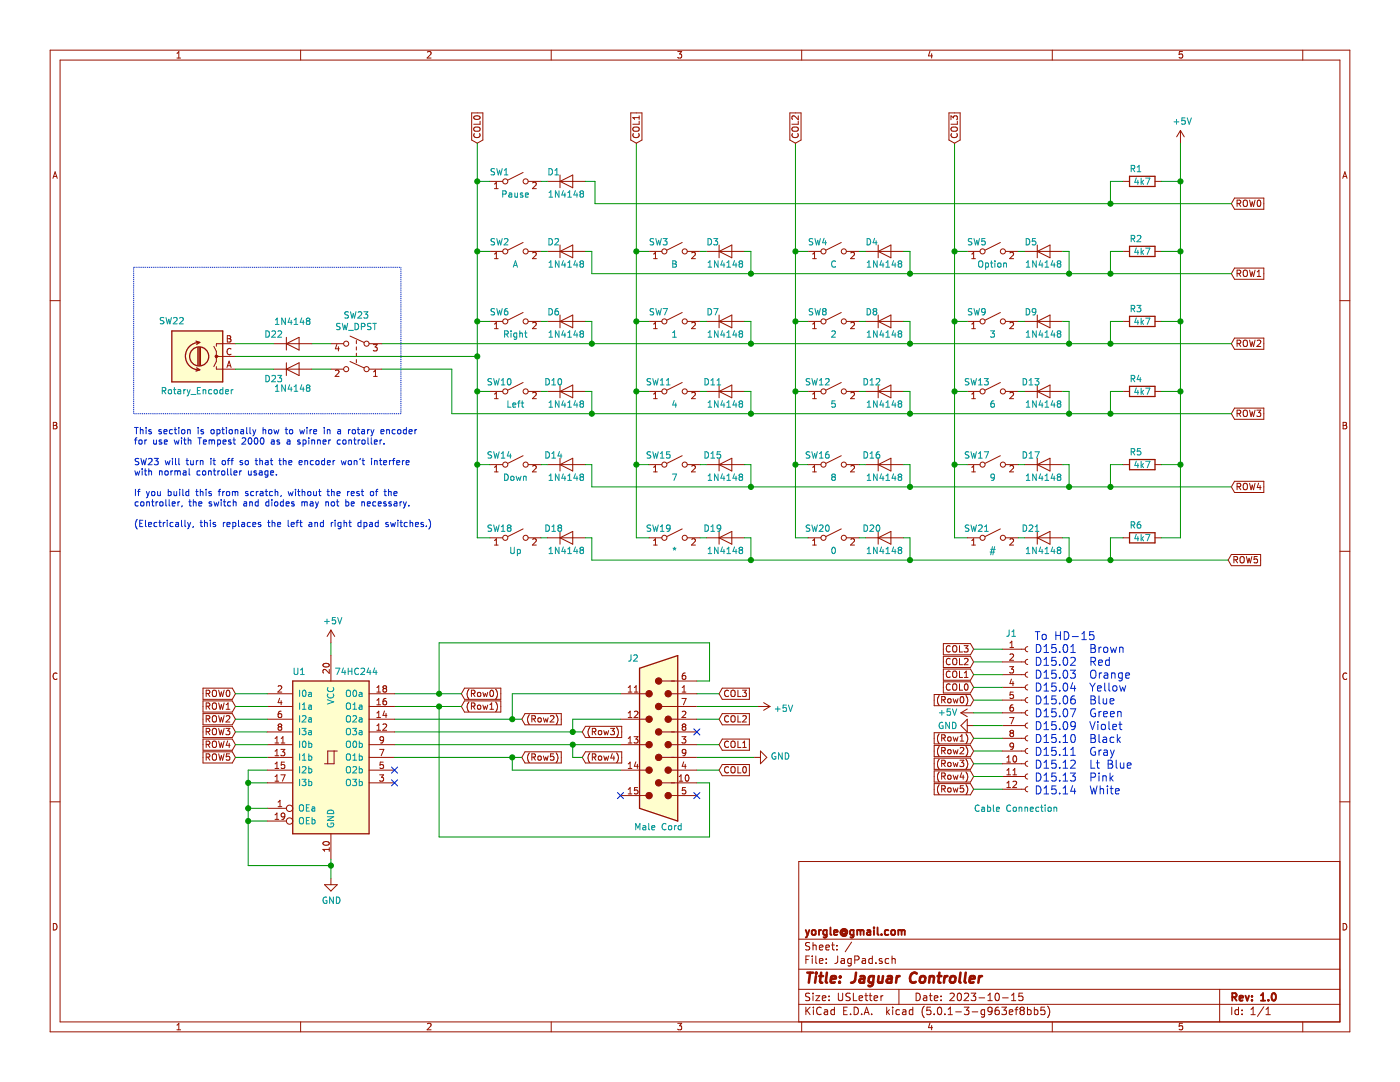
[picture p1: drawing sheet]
EESchema Schematic File Version 4
EELAYER 26 0
EELAYER END
$Descr USLetter 11000 8500
encoding utf-8
Sheet 1 1
Title "Jaguar Controller"
Date "2023-10-15"
Rev "1.0"
Comp "yorgle@gmail.com"
Comment1 ""
Comment2 ""
Comment3 ""
Comment4 ""
$EndDescr
$Comp
L SlideCaptureController-cache:Switch_SW_SPST SW1
U 1 1
P 4050 1425
F 0 "SW1" H 3925 1500 50  0000 C CNN
F 1 "Pause" H 4050 1325 50  0000 C CNN
F 2 "" H 4050 1425 50  0001 C CNN
F 3 "" H 4050 1425 50  0001 C CNN
	1    4050 1425
	1    0    0    -1  
$EndComp
$Comp
L SlideCaptureController-cache:Switch_SW_SPST SW2
U 1 1
P 4050 1975
F 0 "SW2" H 3925 2050 50  0000 C CNN
F 1 "A" H 4050 1875 50  0000 C CNN
F 2 "" H 4050 1975 50  0001 C CNN
F 3 "" H 4050 1975 50  0001 C CNN
	1    4050 1975
	1    0    0    -1  
$EndComp
$Comp
L SlideCaptureController-cache:Switch_SW_SPST SW6
U 1 1
P 4050 2525
F 0 "SW6" H 3925 2600 50  0000 C CNN
F 1 "Right" H 4050 2425 50  0000 C CNN
F 2 "" H 4050 2525 50  0001 C CNN
F 3 "" H 4050 2525 50  0001 C CNN
	1    4050 2525
	1    0    0    -1  
$EndComp
$Comp
L SlideCaptureController-cache:Switch_SW_SPST SW10
U 1 1
P 4050 3075
F 0 "SW10" H 3925 3150 50  0000 C CNN
F 1 "Left" H 4050 2975 50  0000 C CNN
F 2 "" H 4050 3075 50  0001 C CNN
F 3 "" H 4050 3075 50  0001 C CNN
	1    4050 3075
	1    0    0    -1  
$EndComp
$Comp
L SlideCaptureController-cache:Switch_SW_SPST SW14
U 1 1
P 4050 3650
F 0 "SW14" H 3925 3725 50  0000 C CNN
F 1 "Down" H 4050 3550 50  0000 C CNN
F 2 "" H 4050 3650 50  0001 C CNN
F 3 "" H 4050 3650 50  0001 C CNN
	1    4050 3650
	1    0    0    -1  
$EndComp
$Comp
L SlideCaptureController-cache:Switch_SW_SPST SW18
U 1 1
P 4050 4225
F 0 "SW18" H 3925 4300 50  0000 C CNN
F 1 "Up" H 4050 4125 50  0000 C CNN
F 2 "" H 4050 4225 50  0001 C CNN
F 3 "" H 4050 4225 50  0001 C CNN
	1    4050 4225
	1    0    0    -1  
$EndComp
$Comp
L Diode:1N4148 D1
U 1 1
P 4450 1425
F 0 "D1" H 4350 1500 50  0000 C CNN
F 1 "1N4148" H 4450 1325 50  0000 C CNN
F 2 "Diode_THT:D_DO-35_SOD27_P7.62mm_Horizontal" H 4450 1250 50  0001 C CNN
F 3 "http://www.nxp.com/documents/data_sheet/1N4148_1N4448.pdf" H 4450 1425 50  0001 C CNN
	1    4450 1425
	1    0    0    -1  
$EndComp
$Comp
L Diode:1N4148 D2
U 1 1
P 4450 1975
F 0 "D2" H 4350 2050 50  0000 C CNN
F 1 "1N4148" H 4450 1875 50  0000 C CNN
F 2 "Diode_THT:D_DO-35_SOD27_P7.62mm_Horizontal" H 4450 1800 50  0001 C CNN
F 3 "http://www.nxp.com/documents/data_sheet/1N4148_1N4448.pdf" H 4450 1975 50  0001 C CNN
	1    4450 1975
	1    0    0    -1  
$EndComp
$Comp
L Diode:1N4148 D6
U 1 1
P 4450 2525
F 0 "D6" H 4350 2600 50  0000 C CNN
F 1 "1N4148" H 4450 2425 50  0000 C CNN
F 2 "Diode_THT:D_DO-35_SOD27_P7.62mm_Horizontal" H 4450 2350 50  0001 C CNN
F 3 "http://www.nxp.com/documents/data_sheet/1N4148_1N4448.pdf" H 4450 2525 50  0001 C CNN
	1    4450 2525
	1    0    0    -1  
$EndComp
$Comp
L Diode:1N4148 D10
U 1 1
P 4450 3075
F 0 "D10" H 4350 3150 50  0000 C CNN
F 1 "1N4148" H 4450 2975 50  0000 C CNN
F 2 "Diode_THT:D_DO-35_SOD27_P7.62mm_Horizontal" H 4450 2900 50  0001 C CNN
F 3 "http://www.nxp.com/documents/data_sheet/1N4148_1N4448.pdf" H 4450 3075 50  0001 C CNN
	1    4450 3075
	1    0    0    -1  
$EndComp
$Comp
L Diode:1N4148 D14
U 1 1
P 4450 3650
F 0 "D14" H 4350 3725 50  0000 C CNN
F 1 "1N4148" H 4450 3550 50  0000 C CNN
F 2 "Diode_THT:D_DO-35_SOD27_P7.62mm_Horizontal" H 4450 3475 50  0001 C CNN
F 3 "http://www.nxp.com/documents/data_sheet/1N4148_1N4448.pdf" H 4450 3650 50  0001 C CNN
	1    4450 3650
	1    0    0    -1  
$EndComp
$Comp
L Diode:1N4148 D18
U 1 1
P 4450 4225
F 0 "D18" H 4350 4300 50  0000 C CNN
F 1 "1N4148" H 4450 4125 50  0000 C CNN
F 2 "Diode_THT:D_DO-35_SOD27_P7.62mm_Horizontal" H 4450 4050 50  0001 C CNN
F 3 "http://www.nxp.com/documents/data_sheet/1N4148_1N4448.pdf" H 4450 4225 50  0001 C CNN
	1    4450 4225
	1    0    0    -1  
$EndComp
Wire Wire Line
	4250 4225 4300 4225
Wire Wire Line
	4250 3650 4300 3650
Wire Wire Line
	4250 3075 4300 3075
Wire Wire Line
	4250 2525 4300 2525
Wire Wire Line
	4250 1975 4300 1975
Wire Wire Line
	4250 1425 4300 1425
Wire Wire Line
	3850 4225 3750 4225
Wire Wire Line
	3750 4225 3750 3650
Wire Wire Line
	3750 3650 3850 3650
Wire Wire Line
	3750 3650 3750 3075
Wire Wire Line
	3750 3075 3850 3075
Wire Wire Line
	3750 2525 3850 2525
Wire Wire Line
	3750 1975 3850 1975
Wire Wire Line
	3750 1975 3750 1425
Wire Wire Line
	3750 1425 3850 1425
Wire Wire Line
	4600 1975 4650 1975
Wire Wire Line
	4650 1975 4650 2150
Wire Wire Line
	4650 2150 5900 2150
Wire Wire Line
	4600 2525 4650 2525
Wire Wire Line
	4650 2525 4650 2700
Wire Wire Line
	4650 2700 5900 2700
Wire Wire Line
	4600 3075 4650 3075
Wire Wire Line
	4650 3075 4650 3250
Wire Wire Line
	4650 3250 5900 3250
Wire Wire Line
	4600 3650 4650 3650
Wire Wire Line
	4650 3650 4650 3825
Wire Wire Line
	4650 3825 5900 3825
Wire Wire Line
	4600 4225 4650 4225
Wire Wire Line
	4650 4225 4650 4400
Wire Wire Line
	4650 4400 5900 4400
$Comp
L SlideCaptureController-cache:Switch_SW_SPST SW3
U 1 1
P 5300 1975
F 0 "SW3" H 5175 2050 50  0000 C CNN
F 1 "B" H 5300 1875 50  0000 C CNN
F 2 "" H 5300 1975 50  0001 C CNN
F 3 "" H 5300 1975 50  0001 C CNN
	1    5300 1975
	1    0    0    -1  
$EndComp
$Comp
L SlideCaptureController-cache:Switch_SW_SPST SW7
U 1 1
P 5300 2525
F 0 "SW7" H 5175 2600 50  0000 C CNN
F 1 "1" H 5300 2425 50  0000 C CNN
F 2 "" H 5300 2525 50  0001 C CNN
F 3 "" H 5300 2525 50  0001 C CNN
	1    5300 2525
	1    0    0    -1  
$EndComp
$Comp
L SlideCaptureController-cache:Switch_SW_SPST SW11
U 1 1
P 5300 3075
F 0 "SW11" H 5175 3150 50  0000 C CNN
F 1 "4" H 5300 2975 50  0000 C CNN
F 2 "" H 5300 3075 50  0001 C CNN
F 3 "" H 5300 3075 50  0001 C CNN
	1    5300 3075
	1    0    0    -1  
$EndComp
$Comp
L SlideCaptureController-cache:Switch_SW_SPST SW15
U 1 1
P 5300 3650
F 0 "SW15" H 5175 3725 50  0000 C CNN
F 1 "7" H 5300 3550 50  0000 C CNN
F 2 "" H 5300 3650 50  0001 C CNN
F 3 "" H 5300 3650 50  0001 C CNN
	1    5300 3650
	1    0    0    -1  
$EndComp
$Comp
L SlideCaptureController-cache:Switch_SW_SPST SW19
U 1 1
P 5300 4225
F 0 "SW19" H 5175 4300 50  0000 C CNN
F 1 "*" H 5300 4125 50  0000 C CNN
F 2 "" H 5300 4225 50  0001 C CNN
F 3 "" H 5300 4225 50  0001 C CNN
	1    5300 4225
	1    0    0    -1  
$EndComp
$Comp
L Diode:1N4148 D3
U 1 1
P 5700 1975
F 0 "D3" H 5600 2050 50  0000 C CNN
F 1 "1N4148" H 5700 1875 50  0000 C CNN
F 2 "Diode_THT:D_DO-35_SOD27_P7.62mm_Horizontal" H 5700 1800 50  0001 C CNN
F 3 "http://www.nxp.com/documents/data_sheet/1N4148_1N4448.pdf" H 5700 1975 50  0001 C CNN
	1    5700 1975
	1    0    0    -1  
$EndComp
$Comp
L Diode:1N4148 D7
U 1 1
P 5700 2525
F 0 "D7" H 5600 2600 50  0000 C CNN
F 1 "1N4148" H 5700 2425 50  0000 C CNN
F 2 "Diode_THT:D_DO-35_SOD27_P7.62mm_Horizontal" H 5700 2350 50  0001 C CNN
F 3 "http://www.nxp.com/documents/data_sheet/1N4148_1N4448.pdf" H 5700 2525 50  0001 C CNN
	1    5700 2525
	1    0    0    -1  
$EndComp
$Comp
L Diode:1N4148 D11
U 1 1
P 5700 3075
F 0 "D11" H 5600 3150 50  0000 C CNN
F 1 "1N4148" H 5700 2975 50  0000 C CNN
F 2 "Diode_THT:D_DO-35_SOD27_P7.62mm_Horizontal" H 5700 2900 50  0001 C CNN
F 3 "http://www.nxp.com/documents/data_sheet/1N4148_1N4448.pdf" H 5700 3075 50  0001 C CNN
	1    5700 3075
	1    0    0    -1  
$EndComp
$Comp
L Diode:1N4148 D15
U 1 1
P 5700 3650
F 0 "D15" H 5600 3725 50  0000 C CNN
F 1 "1N4148" H 5700 3550 50  0000 C CNN
F 2 "Diode_THT:D_DO-35_SOD27_P7.62mm_Horizontal" H 5700 3475 50  0001 C CNN
F 3 "http://www.nxp.com/documents/data_sheet/1N4148_1N4448.pdf" H 5700 3650 50  0001 C CNN
	1    5700 3650
	1    0    0    -1  
$EndComp
$Comp
L Diode:1N4148 D19
U 1 1
P 5700 4225
F 0 "D19" H 5600 4300 50  0000 C CNN
F 1 "1N4148" H 5700 4125 50  0000 C CNN
F 2 "Diode_THT:D_DO-35_SOD27_P7.62mm_Horizontal" H 5700 4050 50  0001 C CNN
F 3 "http://www.nxp.com/documents/data_sheet/1N4148_1N4448.pdf" H 5700 4225 50  0001 C CNN
	1    5700 4225
	1    0    0    -1  
$EndComp
Wire Wire Line
	5500 4225 5550 4225
Wire Wire Line
	5500 3650 5550 3650
Wire Wire Line
	5500 3075 5550 3075
Wire Wire Line
	5500 2525 5550 2525
Wire Wire Line
	5500 1975 5550 1975
$Comp
L SlideCaptureController-cache:Switch_SW_SPST SW4
U 1 1
P 6550 1975
F 0 "SW4" H 6425 2050 50  0000 C CNN
F 1 "C" H 6550 1875 50  0000 C CNN
F 2 "" H 6550 1975 50  0001 C CNN
F 3 "" H 6550 1975 50  0001 C CNN
	1    6550 1975
	1    0    0    -1  
$EndComp
$Comp
L SlideCaptureController-cache:Switch_SW_SPST SW8
U 1 1
P 6550 2525
F 0 "SW8" H 6425 2600 50  0000 C CNN
F 1 "2" H 6550 2425 50  0000 C CNN
F 2 "" H 6550 2525 50  0001 C CNN
F 3 "" H 6550 2525 50  0001 C CNN
	1    6550 2525
	1    0    0    -1  
$EndComp
$Comp
L SlideCaptureController-cache:Switch_SW_SPST SW12
U 1 1
P 6550 3075
F 0 "SW12" H 6425 3150 50  0000 C CNN
F 1 "5" H 6550 2975 50  0000 C CNN
F 2 "" H 6550 3075 50  0001 C CNN
F 3 "" H 6550 3075 50  0001 C CNN
	1    6550 3075
	1    0    0    -1  
$EndComp
$Comp
L SlideCaptureController-cache:Switch_SW_SPST SW16
U 1 1
P 6550 3650
F 0 "SW16" H 6425 3725 50  0000 C CNN
F 1 "8" H 6550 3550 50  0000 C CNN
F 2 "" H 6550 3650 50  0001 C CNN
F 3 "" H 6550 3650 50  0001 C CNN
	1    6550 3650
	1    0    0    -1  
$EndComp
$Comp
L SlideCaptureController-cache:Switch_SW_SPST SW20
U 1 1
P 6550 4225
F 0 "SW20" H 6425 4300 50  0000 C CNN
F 1 "0" H 6550 4125 50  0000 C CNN
F 2 "" H 6550 4225 50  0001 C CNN
F 3 "" H 6550 4225 50  0001 C CNN
	1    6550 4225
	1    0    0    -1  
$EndComp
$Comp
L Diode:1N4148 D4
U 1 1
P 6950 1975
F 0 "D4" H 6850 2050 50  0000 C CNN
F 1 "1N4148" H 6950 1875 50  0000 C CNN
F 2 "Diode_THT:D_DO-35_SOD27_P7.62mm_Horizontal" H 6950 1800 50  0001 C CNN
F 3 "http://www.nxp.com/documents/data_sheet/1N4148_1N4448.pdf" H 6950 1975 50  0001 C CNN
	1    6950 1975
	1    0    0    -1  
$EndComp
$Comp
L Diode:1N4148 D8
U 1 1
P 6950 2525
F 0 "D8" H 6850 2600 50  0000 C CNN
F 1 "1N4148" H 6950 2425 50  0000 C CNN
F 2 "Diode_THT:D_DO-35_SOD27_P7.62mm_Horizontal" H 6950 2350 50  0001 C CNN
F 3 "http://www.nxp.com/documents/data_sheet/1N4148_1N4448.pdf" H 6950 2525 50  0001 C CNN
	1    6950 2525
	1    0    0    -1  
$EndComp
$Comp
L Diode:1N4148 D12
U 1 1
P 6950 3075
F 0 "D12" H 6850 3150 50  0000 C CNN
F 1 "1N4148" H 6950 2975 50  0000 C CNN
F 2 "Diode_THT:D_DO-35_SOD27_P7.62mm_Horizontal" H 6950 2900 50  0001 C CNN
F 3 "http://www.nxp.com/documents/data_sheet/1N4148_1N4448.pdf" H 6950 3075 50  0001 C CNN
	1    6950 3075
	1    0    0    -1  
$EndComp
$Comp
L Diode:1N4148 D16
U 1 1
P 6950 3650
F 0 "D16" H 6850 3725 50  0000 C CNN
F 1 "1N4148" H 6950 3550 50  0000 C CNN
F 2 "Diode_THT:D_DO-35_SOD27_P7.62mm_Horizontal" H 6950 3475 50  0001 C CNN
F 3 "http://www.nxp.com/documents/data_sheet/1N4148_1N4448.pdf" H 6950 3650 50  0001 C CNN
	1    6950 3650
	1    0    0    -1  
$EndComp
$Comp
L Diode:1N4148 D20
U 1 1
P 6950 4225
F 0 "D20" H 6850 4300 50  0000 C CNN
F 1 "1N4148" H 6950 4125 50  0000 C CNN
F 2 "Diode_THT:D_DO-35_SOD27_P7.62mm_Horizontal" H 6950 4050 50  0001 C CNN
F 3 "http://www.nxp.com/documents/data_sheet/1N4148_1N4448.pdf" H 6950 4225 50  0001 C CNN
	1    6950 4225
	1    0    0    -1  
$EndComp
Wire Wire Line
	6750 4225 6800 4225
Wire Wire Line
	6750 3650 6800 3650
Wire Wire Line
	6750 3075 6800 3075
Wire Wire Line
	6750 2525 6800 2525
Wire Wire Line
	6750 1975 6800 1975
$Comp
L SlideCaptureController-cache:Switch_SW_SPST SW5
U 1 1
P 7800 1975
F 0 "SW5" H 7675 2050 50  0000 C CNN
F 1 "Option" H 7800 1875 50  0000 C CNN
F 2 "" H 7800 1975 50  0001 C CNN
F 3 "" H 7800 1975 50  0001 C CNN
	1    7800 1975
	1    0    0    -1  
$EndComp
$Comp
L SlideCaptureController-cache:Switch_SW_SPST SW9
U 1 1
P 7800 2525
F 0 "SW9" H 7675 2600 50  0000 C CNN
F 1 "3" H 7800 2425 50  0000 C CNN
F 2 "" H 7800 2525 50  0001 C CNN
F 3 "" H 7800 2525 50  0001 C CNN
	1    7800 2525
	1    0    0    -1  
$EndComp
$Comp
L SlideCaptureController-cache:Switch_SW_SPST SW13
U 1 1
P 7800 3075
F 0 "SW13" H 7675 3150 50  0000 C CNN
F 1 "6" H 7800 2975 50  0000 C CNN
F 2 "" H 7800 3075 50  0001 C CNN
F 3 "" H 7800 3075 50  0001 C CNN
	1    7800 3075
	1    0    0    -1  
$EndComp
$Comp
L SlideCaptureController-cache:Switch_SW_SPST SW17
U 1 1
P 7800 3650
F 0 "SW17" H 7675 3725 50  0000 C CNN
F 1 "9" H 7800 3550 50  0000 C CNN
F 2 "" H 7800 3650 50  0001 C CNN
F 3 "" H 7800 3650 50  0001 C CNN
	1    7800 3650
	1    0    0    -1  
$EndComp
$Comp
L SlideCaptureController-cache:Switch_SW_SPST SW21
U 1 1
P 7800 4225
F 0 "SW21" H 7675 4300 50  0000 C CNN
F 1 "#" H 7800 4125 50  0000 C CNN
F 2 "" H 7800 4225 50  0001 C CNN
F 3 "" H 7800 4225 50  0001 C CNN
	1    7800 4225
	1    0    0    -1  
$EndComp
$Comp
L Diode:1N4148 D5
U 1 1
P 8200 1975
F 0 "D5" H 8100 2050 50  0000 C CNN
F 1 "1N4148" H 8200 1875 50  0000 C CNN
F 2 "Diode_THT:D_DO-35_SOD27_P7.62mm_Horizontal" H 8200 1800 50  0001 C CNN
F 3 "http://www.nxp.com/documents/data_sheet/1N4148_1N4448.pdf" H 8200 1975 50  0001 C CNN
	1    8200 1975
	1    0    0    -1  
$EndComp
$Comp
L Diode:1N4148 D9
U 1 1
P 8200 2525
F 0 "D9" H 8100 2600 50  0000 C CNN
F 1 "1N4148" H 8200 2425 50  0000 C CNN
F 2 "Diode_THT:D_DO-35_SOD27_P7.62mm_Horizontal" H 8200 2350 50  0001 C CNN
F 3 "http://www.nxp.com/documents/data_sheet/1N4148_1N4448.pdf" H 8200 2525 50  0001 C CNN
	1    8200 2525
	1    0    0    -1  
$EndComp
$Comp
L Diode:1N4148 D13
U 1 1
P 8200 3075
F 0 "D13" H 8100 3150 50  0000 C CNN
F 1 "1N4148" H 8200 2975 50  0000 C CNN
F 2 "Diode_THT:D_DO-35_SOD27_P7.62mm_Horizontal" H 8200 2900 50  0001 C CNN
F 3 "http://www.nxp.com/documents/data_sheet/1N4148_1N4448.pdf" H 8200 3075 50  0001 C CNN
	1    8200 3075
	1    0    0    -1  
$EndComp
$Comp
L Diode:1N4148 D17
U 1 1
P 8200 3650
F 0 "D17" H 8100 3725 50  0000 C CNN
F 1 "1N4148" H 8200 3550 50  0000 C CNN
F 2 "Diode_THT:D_DO-35_SOD27_P7.62mm_Horizontal" H 8200 3475 50  0001 C CNN
F 3 "http://www.nxp.com/documents/data_sheet/1N4148_1N4448.pdf" H 8200 3650 50  0001 C CNN
	1    8200 3650
	1    0    0    -1  
$EndComp
$Comp
L Diode:1N4148 D21
U 1 1
P 8200 4225
F 0 "D21" H 8100 4300 50  0000 C CNN
F 1 "1N4148" H 8200 4125 50  0000 C CNN
F 2 "Diode_THT:D_DO-35_SOD27_P7.62mm_Horizontal" H 8200 4050 50  0001 C CNN
F 3 "http://www.nxp.com/documents/data_sheet/1N4148_1N4448.pdf" H 8200 4225 50  0001 C CNN
	1    8200 4225
	1    0    0    -1  
$EndComp
Wire Wire Line
	8000 4225 8050 4225
Wire Wire Line
	8000 3650 8050 3650
Wire Wire Line
	8000 3075 8050 3075
Wire Wire Line
	8000 2525 8050 2525
Wire Wire Line
	8000 1975 8050 1975
Wire Wire Line
	5100 4225 5000 4225
Wire Wire Line
	5000 4225 5000 3650
Wire Wire Line
	5100 3650 5000 3650
Wire Wire Line
	5000 3650 5000 3075
Wire Wire Line
	5100 3075 5000 3075
Wire Wire Line
	5000 3075 5000 2525
Wire Wire Line
	5100 2525 5000 2525
Wire Wire Line
	5000 2525 5000 1975
Wire Wire Line
	5100 1975 5000 1975
Wire Wire Line
	5000 1975 5000 1125
Wire Wire Line
	5850 4225 5900 4225
Wire Wire Line
	5900 4225 5900 4400
Wire Wire Line
	5900 4400 7150 4400
Wire Wire Line
	5850 3650 5900 3650
Wire Wire Line
	5900 3650 5900 3825
Wire Wire Line
	5900 3825 7150 3825
Wire Wire Line
	5850 3075 5900 3075
Wire Wire Line
	5900 3075 5900 3250
Wire Wire Line
	5900 3250 7150 3250
Wire Wire Line
	5850 2525 5900 2525
Wire Wire Line
	5900 2525 5900 2700
Wire Wire Line
	5900 2700 7150 2700
Wire Wire Line
	5850 1975 5900 1975
Wire Wire Line
	5900 1975 5900 2150
Wire Wire Line
	5900 2150 7150 2150
Wire Wire Line
	6350 1975 6250 1975
Wire Wire Line
	6250 1975 6250 1125
Wire Wire Line
	6250 1975 6250 2525
Wire Wire Line
	6250 2525 6350 2525
Wire Wire Line
	6250 2525 6250 3075
Wire Wire Line
	6250 3075 6350 3075
Wire Wire Line
	6250 3075 6250 3650
Wire Wire Line
	6250 3650 6350 3650
Wire Wire Line
	6250 3650 6250 4225
Wire Wire Line
	6250 4225 6350 4225
Wire Wire Line
	7100 3650 7150 3650
Wire Wire Line
	7150 3650 7150 3825
Wire Wire Line
	7150 3825 8400 3825
Wire Wire Line
	7100 3075 7150 3075
Wire Wire Line
	7150 3075 7150 3250
Wire Wire Line
	7150 3250 8400 3250
Wire Wire Line
	7100 2525 7150 2525
Wire Wire Line
	7150 2525 7150 2700
Wire Wire Line
	7150 2700 8400 2700
Wire Wire Line
	7100 1975 7150 1975
Wire Wire Line
	7150 1975 7150 2150
Wire Wire Line
	7150 2150 8400 2150
Wire Wire Line
	7100 4225 7150 4225
Wire Wire Line
	7150 4225 7150 4400
Wire Wire Line
	7150 4400 8400 4400
Wire Wire Line
	7600 4225 7500 4225
Wire Wire Line
	7500 4225 7500 3650
Wire Wire Line
	7500 3650 7600 3650
Wire Wire Line
	7500 3650 7500 3075
Wire Wire Line
	7500 3075 7600 3075
Wire Wire Line
	7500 3075 7500 2525
Wire Wire Line
	7500 2525 7600 2525
Wire Wire Line
	7500 2525 7500 1975
Wire Wire Line
	7500 1975 7600 1975
Wire Wire Line
	8350 1975 8400 1975
Wire Wire Line
	8400 1975 8400 2150
Wire Wire Line
	8400 2150 8725 2150
Wire Wire Line
	8350 2525 8400 2525
Wire Wire Line
	8400 2525 8400 2700
Wire Wire Line
	8400 2700 8725 2700
Wire Wire Line
	8350 3075 8400 3075
Wire Wire Line
	8400 3075 8400 3250
Wire Wire Line
	8400 3250 8725 3250
Wire Wire Line
	8350 3650 8400 3650
Wire Wire Line
	8400 3650 8400 3825
Wire Wire Line
	8400 3825 8725 3825
Wire Wire Line
	8350 4225 8400 4225
Wire Wire Line
	8400 4225 8400 4400
Wire Wire Line
	8400 4400 8725 4400
Text GLabel 9675 1600 2    50   Input ~ 0
ROW0
Text GLabel 9675 2150 2    50   Input ~ 0
ROW1
Text GLabel 9675 2700 2    50   Input ~ 0
ROW2
Text GLabel 9675 3250 2    50   Input ~ 0
ROW3
Text GLabel 9675 3825 2    50   Input ~ 0
ROW4
Text GLabel 9650 4400 2    50   Input ~ 0
ROW5
Text GLabel 3750 1125 1    50   Input ~ 0
COL0
Wire Wire Line
	3750 1125 3750 1425
Wire Wire Line
	4675 1600 8725 1600
Wire Wire Line
	7500 1975 7500 1125
Text GLabel 5000 1125 1    50   Input ~ 0
COL1
Text GLabel 6250 1125 1    50   Input ~ 0
COL2
Text GLabel 7500 1125 1    50   Input ~ 0
COL3
$Comp
L Device:R R1
U 1 1
P 8975 1425
F 0 "R1" V 8875 1375 50  0000 C CNN
F 1 "4k7" V 8975 1425 50  0000 C CNN
F 2 "" V 8905 1425 50  0001 C CNN
F 3 "~" H 8975 1425 50  0001 C CNN
	1    8975 1425
	0    1    1    0   
$EndComp
Wire Wire Line
	8825 1425 8725 1425
Wire Wire Line
	8725 1425 8725 1600
Wire Wire Line
	8725 1600 9675 1600
$Comp
L power:+5V #PWR01
U 1 1
P 9275 1125
F 0 "#PWR01" H 9275 975 50  0001 C CNN
F 1 "+5V" H 9290 1298 50  0000 C CNN
F 2 "" H 9275 1125 50  0001 C CNN
F 3 "" H 9275 1125 50  0001 C CNN
	1    9275 1125
	1    0    0    -1  
$EndComp
Wire Wire Line
	9125 1425 9275 1425
$Comp
L Device:R R2
U 1 1
P 8975 1975
F 0 "R2" V 8875 1925 50  0000 C CNN
F 1 "4k7" V 8975 1975 50  0000 C CNN
F 2 "" V 8905 1975 50  0001 C CNN
F 3 "~" H 8975 1975 50  0001 C CNN
	1    8975 1975
	0    1    1    0   
$EndComp
Wire Wire Line
	8825 1975 8725 1975
Wire Wire Line
	8725 1975 8725 2150
Wire Wire Line
	8725 2150 9675 2150
Wire Wire Line
	9275 1975 9125 1975
$Comp
L Device:R R3
U 1 1
P 8975 2525
F 0 "R3" V 8875 2475 50  0000 C CNN
F 1 "4k7" V 8975 2525 50  0000 C CNN
F 2 "" V 8905 2525 50  0001 C CNN
F 3 "~" H 8975 2525 50  0001 C CNN
	1    8975 2525
	0    1    1    0   
$EndComp
Wire Wire Line
	9275 1975 9275 2525
Wire Wire Line
	9275 2525 9125 2525
Wire Wire Line
	8825 2525 8725 2525
Wire Wire Line
	8725 2525 8725 2700
Wire Wire Line
	8725 2700 9675 2700
$Comp
L Device:R R4
U 1 1
P 8975 3075
F 0 "R4" V 8875 3025 50  0000 C CNN
F 1 "4k7" V 8975 3075 50  0000 C CNN
F 2 "" V 8905 3075 50  0001 C CNN
F 3 "~" H 8975 3075 50  0001 C CNN
	1    8975 3075
	0    1    1    0   
$EndComp
$Comp
L Device:R R5
U 1 1
P 8975 3650
F 0 "R5" V 8875 3600 50  0000 C CNN
F 1 "4k7" V 8975 3650 50  0000 C CNN
F 2 "" V 8905 3650 50  0001 C CNN
F 3 "~" H 8975 3650 50  0001 C CNN
	1    8975 3650
	0    1    1    0   
$EndComp
$Comp
L Device:R R6
U 1 1
P 8975 4225
F 0 "R6" V 8875 4175 50  0000 C CNN
F 1 "4k7" V 8975 4225 50  0000 C CNN
F 2 "" V 8905 4225 50  0001 C CNN
F 3 "~" H 8975 4225 50  0001 C CNN
	1    8975 4225
	0    1    1    0   
$EndComp
Wire Wire Line
	8825 3075 8725 3075
Wire Wire Line
	8725 3075 8725 3250
Wire Wire Line
	8725 3250 9675 3250
Wire Wire Line
	8825 3650 8725 3650
Wire Wire Line
	8725 3650 8725 3825
Wire Wire Line
	8725 3825 9675 3825
Wire Wire Line
	8825 4225 8725 4225
Wire Wire Line
	8725 4225 8725 4400
Wire Wire Line
	9275 2525 9275 3075
Wire Wire Line
	9275 3075 9125 3075
Wire Wire Line
	9275 3075 9275 3650
Wire Wire Line
	9275 3650 9125 3650
Wire Wire Line
	9125 4225 9275 4225
Wire Wire Line
	9275 4225 9275 3650
Wire Wire Line
	9275 1425 9275 1975
Wire Wire Line
	9275 1125 9275 1425
$Comp
L Connector:DB15_Male_HighDensity J2
U 1 1
P 5175 5750
F 0 "J2" H 5375 5175 50  0000 C CNN
F 1 "Male Cord" H 5175 6500 50  0000 C CNN
F 2 "" H 4225 6150 50  0001 C CNN
F 3 " ~" H 4225 6150 50  0001 C CNN
	1    5175 5750
	-1   0    0    1   
$EndComp
Text GLabel 5650 5450 2    50   Input ~ 0
COL3
Text GLabel 5650 5650 2    50   Input ~ 0
COL2
Text GLabel 5650 5850 2    50   Input ~ 0
COL1
Text GLabel 5650 6050 2    50   Input ~ 0
COL0
Wire Wire Line
	5475 5450 5650 5450
Wire Wire Line
	5475 5650 5650 5650
Wire Wire Line
	5475 5850 5650 5850
Wire Wire Line
	5650 6050 5475 6050
NoConn ~ 5475 6250
$Comp
L power:+5V #PWR03
U 1 1
P 5950 5550
F 0 "#PWR03" H 5950 5400 50  0001 C CNN
F 1 "+5V" V 5965 5678 50  0000 L CNN
F 2 "" H 5950 5550 50  0001 C CNN
F 3 "" H 5950 5550 50  0001 C CNN
	1    5950 5550
	0    1    1    0   
$EndComp
Wire Wire Line
	5475 5550 5950 5550
$Comp
L power:GND #PWR04
U 1 1
P 5925 5950
F 0 "#PWR04" H 5925 5700 50  0001 C CNN
F 1 "GND" V 5930 5822 50  0000 R CNN
F 2 "" H 5925 5950 50  0001 C CNN
F 3 "" H 5925 5950 50  0001 C CNN
	1    5925 5950
	0    -1   -1   0   
$EndComp
Wire Wire Line
	5475 5950 5925 5950
Wire Wire Line
	5475 6150 5575 6150
Wire Wire Line
	5475 5350 5575 5350
NoConn ~ 5475 5750
NoConn ~ 4875 6250
$Comp
L power:+5V #PWR02
U 1 1
P 2600 5050
F 0 "#PWR02" H 2600 4900 50  0001 C CNN
F 1 "+5V" H 2615 5223 50  0000 C CNN
F 2 "" H 2600 5050 50  0001 C CNN
F 3 "" H 2600 5050 50  0001 C CNN
	1    2600 5050
	1    0    0    -1  
$EndComp
$Comp
L power:GND #PWR05
U 1 1
P 2600 6900
F 0 "#PWR05" H 2600 6650 50  0001 C CNN
F 1 "GND" H 2605 6727 50  0000 C CNN
F 2 "" H 2600 6900 50  0001 C CNN
F 3 "" H 2600 6900 50  0001 C CNN
	1    2600 6900
	1    0    0    -1  
$EndComp
Wire Wire Line
	2600 6900 2600 6800
Wire Wire Line
	2600 5050 2600 5150
Wire Wire Line
	3100 5850 4500 5850
Wire Wire Line
	3100 5450 3450 5450
Wire Wire Line
	3450 5450 3450 5050
Wire Wire Line
	3450 5050 5575 5050
Wire Wire Line
	5575 5050 5575 5350
Wire Wire Line
	3100 5650 4025 5650
Wire Wire Line
	4025 5650 4025 5450
Wire Wire Line
	4025 5450 4875 5450
Wire Wire Line
	3100 5550 3450 5550
Wire Wire Line
	3450 5550 3450 6575
Wire Wire Line
	3450 6575 5575 6575
Wire Wire Line
	5575 6575 5575 6150
Wire Wire Line
	3100 5750 4500 5750
Wire Wire Line
	4500 5750 4500 5650
Wire Wire Line
	4500 5650 4875 5650
Wire Wire Line
	1950 6800 2600 6800
Connection ~ 2600 6800
Wire Wire Line
	2600 6800 2600 6750
$Comp
L 74xx:74LS244 U1
U 1 1
P 2600 5950
F 0 "U1" H 2350 6625 50  0000 C CNN
F 1 "74HC244" H 2800 6625 50  0000 C CNN
F 2 "" H 2600 5950 50  0001 C CNN
F 3 "http://www.ti.com/lit/gpn/sn74LS244" H 2600 5950 50  0001 C CNN
	1    2600 5950
	1    0    0    -1  
$EndComp
Text GLabel 1850 5450 0    50   Input ~ 0
ROW0
Text GLabel 1850 5550 0    50   Input ~ 0
ROW1
Text GLabel 1850 5650 0    50   Input ~ 0
ROW2
Text GLabel 1850 5750 0    50   Input ~ 0
ROW3
Text GLabel 1850 5850 0    50   Input ~ 0
ROW4
Text GLabel 1850 5950 0    50   Input ~ 0
ROW5
Wire Wire Line
	1850 5450 2100 5450
Wire Wire Line
	1850 5550 2100 5550
Wire Wire Line
	2100 5650 1850 5650
Wire Wire Line
	1850 5750 2100 5750
Wire Wire Line
	1850 5950 2100 5950
Wire Wire Line
	1850 5850 2100 5850
Wire Wire Line
	2100 6050 1950 6050
Wire Wire Line
	1950 6050 1950 6150
Wire Wire Line
	1950 6150 2100 6150
Wire Wire Line
	1950 6150 1950 6350
Connection ~ 1950 6150
Wire Wire Line
	2100 6350 1950 6350
Wire Wire Line
	1950 6350 1950 6450
Wire Wire Line
	2100 6450 1950 6450
Connection ~ 1950 6450
Wire Wire Line
	1950 6450 1950 6800
Connection ~ 1950 6350
Wire Wire Line
	3100 5950 4025 5950
Wire Wire Line
	4025 5950 4025 6050
Wire Wire Line
	4025 6050 4875 6050
NoConn ~ 3100 6050
NoConn ~ 3100 6150
$Comp
L Connector:Conn_01x12_Female J1
U 1 1
P 8075 5600
F 0 "J1" H 7900 6225 50  0000 L CNN
F 1 "Cable Connection" H 7650 4850 50  0000 L CNN
F 2 "" H 8075 5600 50  0001 C CNN
F 3 "~" H 8075 5600 50  0001 C CNN
	1    8075 5600
	1    0    0    -1  
$EndComp
Text Notes 8125 6250 0    63   ~ 0
To HD-15\nD15.01  Brown\nD15.02  Red\nD15.03  Orange\nD15.04  Yellow\nD15.06  Blue\nD15.07  Green\nD15.09  Violet\nD15.10  Black\nD15.11  Gray\nD15.12  Lt Blue\nD15.13  Pink\nD15.14  White
Connection ~ 3750 3650
Connection ~ 3750 3075
Connection ~ 3750 1975
Connection ~ 3750 1425
Connection ~ 5000 1975
Connection ~ 6250 1975
Connection ~ 5000 2525
Connection ~ 5000 3075
Connection ~ 5000 3650
Connection ~ 6250 3650
Connection ~ 7500 3650
Connection ~ 9275 3650
Connection ~ 9275 3075
Connection ~ 9275 2525
Connection ~ 9275 1975
Connection ~ 9275 1425
Connection ~ 7500 1975
Connection ~ 7500 2525
Connection ~ 6250 2525
Connection ~ 7500 3075
Connection ~ 6250 3075
Connection ~ 5900 2150
Connection ~ 7150 2150
Connection ~ 8400 2150
Connection ~ 8725 2150
Connection ~ 5900 2700
Connection ~ 5900 3250
Connection ~ 7150 2700
Connection ~ 7150 3250
Connection ~ 8400 2700
Connection ~ 8725 2700
Connection ~ 8400 3250
Connection ~ 8725 3250
Connection ~ 8725 3825
Connection ~ 8725 4400
Wire Wire Line
	8725 4400 9650 4400
Connection ~ 8400 4400
Connection ~ 7150 4400
Connection ~ 7150 3825
Connection ~ 8400 3825
Connection ~ 5900 3825
Connection ~ 5900 4400
Wire Wire Line
	4600 1425 4675 1425
Wire Wire Line
	4675 1425 4675 1600
Connection ~ 8725 1600
Text GLabel 7650 5100 0    50   Input ~ 0
COL3
Text GLabel 7650 5200 0    50   Input ~ 0
COL2
Text GLabel 7650 5300 0    50   Input ~ 0
COL1
Text GLabel 7650 5400 0    50   Input ~ 0
COL0
Text GLabel 7650 5500 0    50   Input ~ 0
(Row0)
$Comp
L power:+5V #PWR06
U 1 1
P 7650 5600
F 0 "#PWR06" H 7650 5450 50  0001 C CNN
F 1 "+5V" V 7650 5725 50  0000 L CNN
F 2 "" H 7650 5600 50  0001 C CNN
F 3 "" H 7650 5600 50  0001 C CNN
	1    7650 5600
	0    -1   -1   0   
$EndComp
$Comp
L power:GND #PWR07
U 1 1
P 7650 5700
F 0 "#PWR07" H 7650 5450 50  0001 C CNN
F 1 "GND" V 7650 5575 50  0000 R CNN
F 2 "" H 7650 5700 50  0001 C CNN
F 3 "" H 7650 5700 50  0001 C CNN
	1    7650 5700
	0    1    1    0   
$EndComp
Text GLabel 7650 5800 0    50   Input ~ 0
(Row1)
Text GLabel 7650 5900 0    50   Input ~ 0
(Row2)
Text GLabel 7650 6000 0    50   Input ~ 0
(Row3)
Text GLabel 7650 6100 0    50   Input ~ 0
(Row4)
Text GLabel 7650 6200 0    50   Input ~ 0
(Row5)
Wire Wire Line
	7650 5100 7875 5100
Wire Wire Line
	7650 5200 7875 5200
Wire Wire Line
	7875 5300 7650 5300
Wire Wire Line
	7650 5400 7875 5400
Wire Wire Line
	7875 5500 7650 5500
Wire Wire Line
	7650 5600 7875 5600
Wire Wire Line
	7650 5700 7875 5700
Wire Wire Line
	7650 5800 7875 5800
Wire Wire Line
	7650 5900 7875 5900
Wire Wire Line
	7875 6000 7650 6000
Wire Wire Line
	7650 6100 7875 6100
Wire Wire Line
	7650 6200 7875 6200
Text GLabel 3625 5450 2    50   Input ~ 0
(Row0)
Text GLabel 3625 5550 2    50   Input ~ 0
(Row1)
Text GLabel 4100 5650 2    50   Input ~ 0
(Row2)
Text GLabel 4575 5750 2    50   Input ~ 0
(Row3)
Text GLabel 4575 5950 2    50   Input ~ 0
(Row4)
Text GLabel 4100 5950 2    50   Input ~ 0
(Row5)
Wire Wire Line
	3450 5450 3625 5450
Wire Wire Line
	4025 5650 4100 5650
Wire Wire Line
	4575 5750 4500 5750
Wire Wire Line
	4100 5950 4025 5950
Wire Wire Line
	4575 5950 4500 5950
Wire Wire Line
	4500 5950 4500 5850
Wire Wire Line
	4500 5850 4875 5850
Wire Wire Line
	3450 5550 3625 5550
Connection ~ 3450 5450
Connection ~ 3450 5550
Connection ~ 4025 5650
Connection ~ 4500 5750
Connection ~ 4500 5850
Connection ~ 4025 5950
$Comp
L Device:Rotary_Encoder SW22
U 1 1
P 1550 2800
F 0 "SW22" H 1750 2525 50  0000 C CNN
F 1 "Rotary_Encoder" H 1550 3075 50  0000 C CNN
F 2 "" H 1400 2960 50  0001 C CNN
F 3 "~" H 1550 3060 50  0001 C CNN
	1    1550 2800
	-1   0    0    1   
$EndComp
$Comp
L Diode:1N4148 D22
U 1 1
P 2300 2700
F 0 "D22" H 2150 2775 50  0000 C CNN
F 1 "1N4148" H 2300 2875 50  0000 C CNN
F 2 "Diode_THT:D_DO-35_SOD27_P7.62mm_Horizontal" H 2300 2525 50  0001 C CNN
F 3 "http://www.nxp.com/documents/data_sheet/1N4148_1N4448.pdf" H 2300 2700 50  0001 C CNN
	1    2300 2700
	1    0    0    -1  
$EndComp
$Comp
L Diode:1N4148 D23
U 1 1
P 2300 2900
F 0 "D23" H 2150 2825 50  0000 C CNN
F 1 "1N4148" H 2300 2750 50  0000 C CNN
F 2 "Diode_THT:D_DO-35_SOD27_P7.62mm_Horizontal" H 2300 2725 50  0001 C CNN
F 3 "http://www.nxp.com/documents/data_sheet/1N4148_1N4448.pdf" H 2300 2900 50  0001 C CNN
	1    2300 2900
	1    0    0    -1  
$EndComp
Wire Wire Line
	4650 3250 3550 3250
$Comp
L Switch:SW_DPST SW23
U 1 1
P 2800 2800
F 0 "SW23" H 2800 3125 50  0000 C CNN
F 1 "SW_DPST" H 2800 3034 50  0000 C CNN
F 2 "" H 2800 2800 50  0001 C CNN
F 3 "" H 2800 2800 50  0001 C CNN
	1    2800 2800
	-1   0    0    -1  
$EndComp
Connection ~ 3750 2525
Wire Wire Line
	3750 2525 3750 2800
Connection ~ 4650 3250
Wire Wire Line
	3000 2900 3550 2900
Wire Wire Line
	3550 2900 3550 3250
Wire Wire Line
	3000 2700 4650 2700
Wire Wire Line
	2600 2700 2450 2700
Wire Wire Line
	2450 2900 2600 2900
Wire Wire Line
	2150 2700 1850 2700
Wire Wire Line
	2150 2900 1850 2900
Wire Notes Line
	1050 2100 3150 2100
Wire Notes Line
	3150 2100 3150 3250
Wire Notes Line
	3150 3250 1050 3250
Wire Notes Line
	1050 3250 1050 2100
Text Notes 1050 4150 0    50   ~ 0
This section is optionally how to wire in a rotary encoder\nfor use with Tempest 2000 as a spinner controller.\n\nSW23 will turn it off so that the encoder won’t interfere\nwith normal controller usage.\n\nIf you build this from scratch, without the rest of the\ncontroller, the switch and diodes may not be necessary.\n\n(Electrically, this replaces the left and right dpad switches.)
Wire Wire Line
	3750 1975 3750 2525
Connection ~ 3750 2800
Connection ~ 4650 2700
Wire Wire Line
	3750 2800 3750 3075
Wire Wire Line
	1850 2800 3750 2800
$EndSCHEMATC
